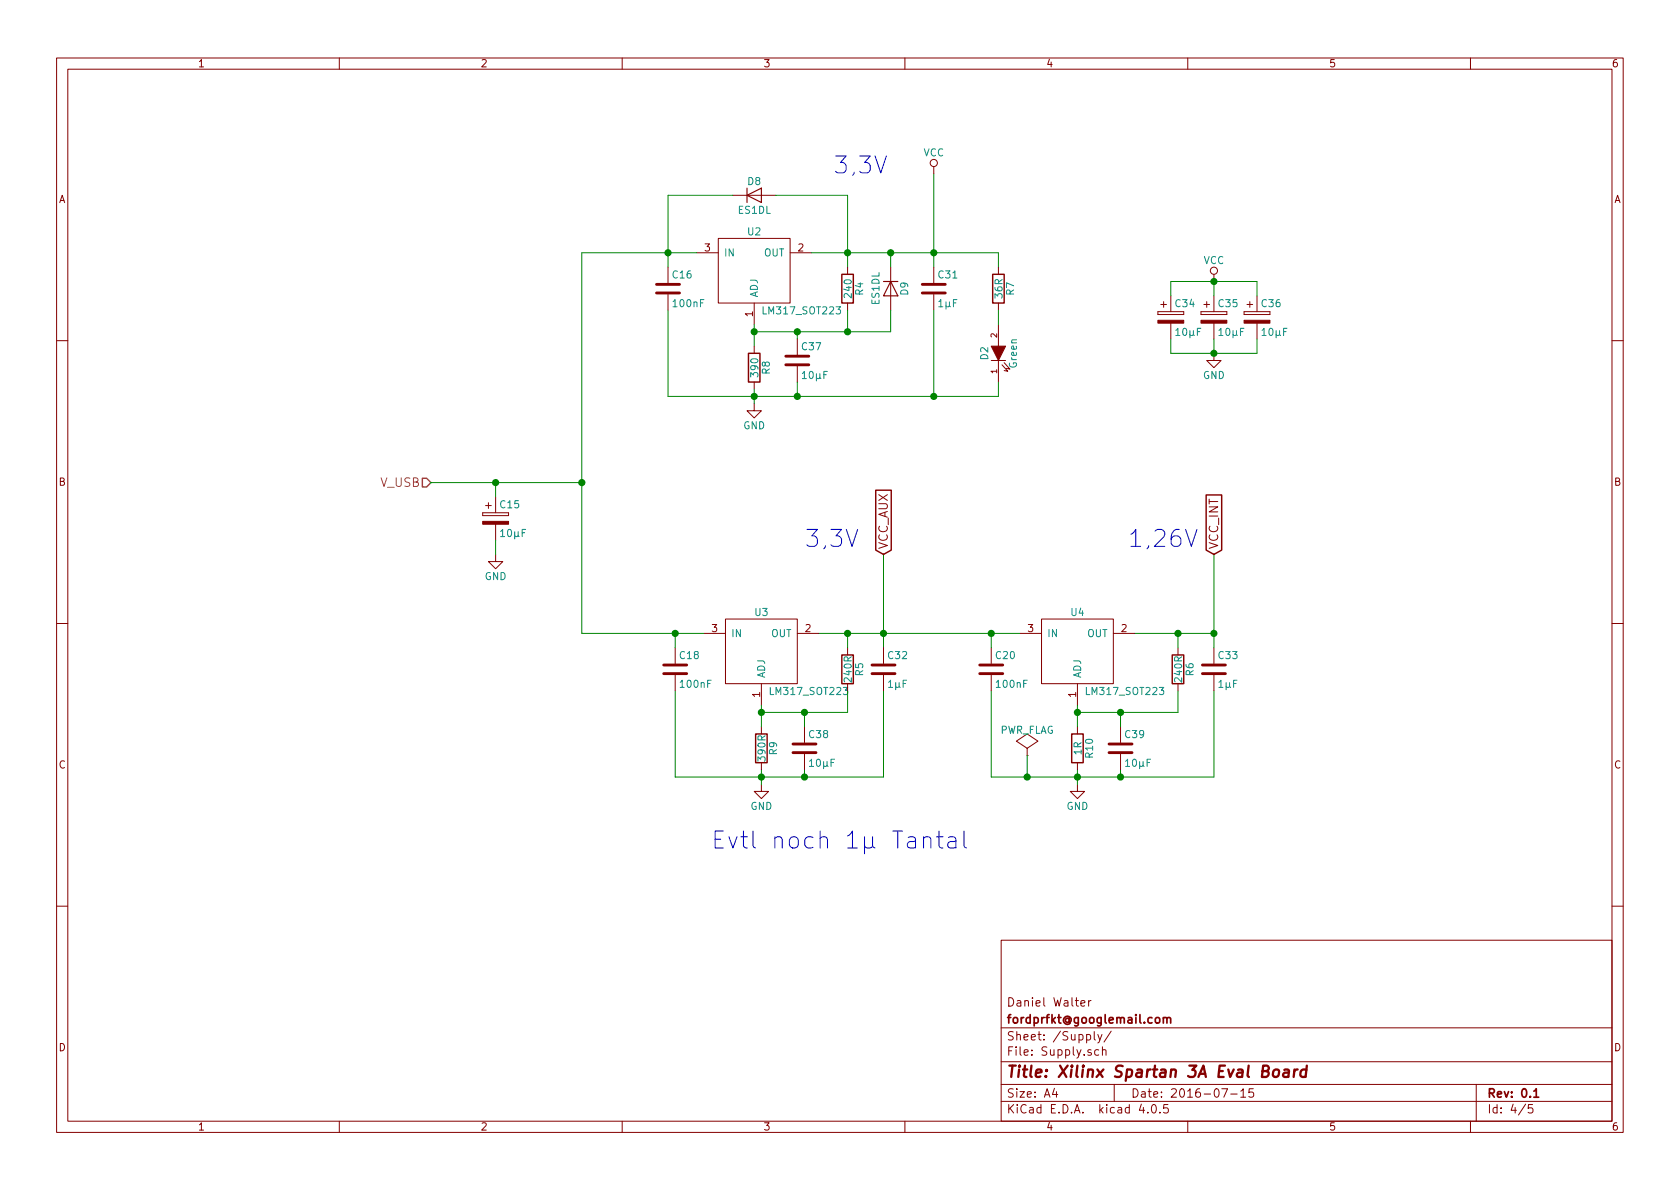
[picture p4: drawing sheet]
EESchema Schematic File Version 2
LIBS:FPGABoard-rescue
LIBS:power
LIBS:device
LIBS:transistors
LIBS:conn
LIBS:linear
LIBS:regul
LIBS:74xx
LIBS:cmos4000
LIBS:adc-dac
LIBS:memory
LIBS:xilinx
LIBS:microcontrollers
LIBS:dsp
LIBS:microchip
LIBS:analog_switches
LIBS:motorola
LIBS:texas
LIBS:intel
LIBS:audio
LIBS:interface
LIBS:digital-audio
LIBS:philips
LIBS:display
LIBS:cypress
LIBS:siliconi
LIBS:opto
LIBS:atmel
LIBS:contrib
LIBS:valves
LIBS:spartan3_fpga
LIBS:w_connectors
LIBS:w_device
LIBS:switches
LIBS:xo-14s
LIBS:oscillator_xo
LIBS:FPGABoard-cache
EELAYER 25 0
EELAYER END
$Descr A4 11693 8268
encoding utf-8
Sheet 4 5
Title "Xilinx Spartan 3A Eval Board"
Date "2016-07-15"
Rev "0.1"
Comp "fordprfkt@googlemail.com"
Comment1 "Daniel Walter"
Comment2 ""
Comment3 ""
Comment4 ""
$EndDescr
$Comp
L LM317_SOT223 U3
U 1 1
P 5300 4550
F 0 "U3" H 5300 4850 50  0000 C CNN
F 1 "LM317_SOT223" H 5350 4300 50  0000 L CNN
F 2 "TO_SOT_Packages_SMD:SOT-223" H 5300 4550 50  0001 C CNN
F 3 "" H 5300 4550 50  0000 C CNN
	1    5300 4550
	1    0    0    -1  
$EndComp
$Comp
L LM317_SOT223 U4
U 1 1
P 7500 4550
F 0 "U4" H 7500 4850 50  0000 C CNN
F 1 "LM317_SOT223" H 7550 4300 50  0000 L CNN
F 2 "TO_SOT_Packages_SMD:SOT-223" H 7500 4550 50  0001 C CNN
F 3 "" H 7500 4550 50  0000 C CNN
	1    7500 4550
	1    0    0    -1  
$EndComp
$Comp
L LM317_SOT223 U2
U 1 1
P 5250 1900
F 0 "U2" H 5250 2200 50  0000 C CNN
F 1 "LM317_SOT223" H 5300 1650 50  0000 L CNN
F 2 "TO_SOT_Packages_SMD:SOT-223" H 5250 1900 50  0001 C CNN
F 3 "" H 5250 1900 50  0000 C CNN
	1    5250 1900
	1    0    0    -1  
$EndComp
$Comp
L C C18
U 1 1
P 4700 4650
F 0 "C18" H 4725 4750 50  0000 L CNN
F 1 "100nF" H 4725 4550 50  0000 L CNN
F 2 "Capacitors_SMD:C_0805_HandSoldering" H 4738 4500 50  0001 C CNN
F 3 "" H 4700 4650 50  0000 C CNN
	1    4700 4650
	1    0    0    -1  
$EndComp
$Comp
L R R5
U 1 1
P 5900 4650
F 0 "R5" V 5980 4650 50  0000 C CNN
F 1 "240R" V 5900 4650 50  0000 C CNN
F 2 "Resistors_SMD:R_0805_HandSoldering" V 5830 4650 50  0001 C CNN
F 3 "" H 5900 4650 50  0000 C CNN
	1    5900 4650
	1    0    0    -1  
$EndComp
$Comp
L R R9
U 1 1
P 5300 5200
F 0 "R9" V 5380 5200 50  0000 C CNN
F 1 "390R" V 5300 5200 50  0000 C CNN
F 2 "Resistors_SMD:R_0805_HandSoldering" V 5230 5200 50  0001 C CNN
F 3 "" H 5300 5200 50  0000 C CNN
	1    5300 5200
	1    0    0    -1  
$EndComp
$Comp
L CP C15
U 1 1
P 3450 3600
F 0 "C15" H 3475 3700 50  0000 L CNN
F 1 "10µF" H 3475 3500 50  0000 L CNN
F 2 "Capacitors_SMD:c_elec_4x5.8" H 3488 3450 50  0001 C CNN
F 3 "" H 3450 3600 50  0000 C CNN
	1    3450 3600
	1    0    0    -1  
$EndComp
$Comp
L GND #PWR036
U 1 1
P 5300 5450
F 0 "#PWR036" H 5300 5200 50  0001 C CNN
F 1 "GND" H 5300 5300 50  0000 C CNN
F 2 "" H 5300 5450 50  0000 C CNN
F 3 "" H 5300 5450 50  0000 C CNN
	1    5300 5450
	1    0    0    -1  
$EndComp
$Comp
L C C20
U 1 1
P 6900 4650
F 0 "C20" H 6925 4750 50  0000 L CNN
F 1 "100nF" H 6925 4550 50  0000 L CNN
F 2 "Capacitors_SMD:C_0805_HandSoldering" H 6938 4500 50  0001 C CNN
F 3 "" H 6900 4650 50  0000 C CNN
	1    6900 4650
	1    0    0    -1  
$EndComp
$Comp
L R R6
U 1 1
P 8200 4650
F 0 "R6" V 8280 4650 50  0000 C CNN
F 1 "240R" V 8200 4650 50  0000 C CNN
F 2 "Resistors_SMD:R_0805_HandSoldering" V 8130 4650 50  0001 C CNN
F 3 "" H 8200 4650 50  0000 C CNN
	1    8200 4650
	1    0    0    -1  
$EndComp
$Comp
L GND #PWR037
U 1 1
P 7500 5450
F 0 "#PWR037" H 7500 5200 50  0001 C CNN
F 1 "GND" H 7500 5300 50  0000 C CNN
F 2 "" H 7500 5450 50  0000 C CNN
F 3 "" H 7500 5450 50  0000 C CNN
	1    7500 5450
	1    0    0    -1  
$EndComp
$Comp
L R R4
U 1 1
P 5900 2000
F 0 "R4" V 5980 2000 50  0000 C CNN
F 1 "240" V 5900 2000 50  0000 C CNN
F 2 "Resistors_SMD:R_0805_HandSoldering" V 5830 2000 50  0001 C CNN
F 3 "" H 5900 2000 50  0000 C CNN
	1    5900 2000
	1    0    0    -1  
$EndComp
$Comp
L R R8
U 1 1
P 5250 2550
F 0 "R8" V 5330 2550 50  0000 C CNN
F 1 "390" V 5250 2550 50  0000 C CNN
F 2 "Resistors_SMD:R_0805_HandSoldering" V 5180 2550 50  0001 C CNN
F 3 "" H 5250 2550 50  0000 C CNN
	1    5250 2550
	1    0    0    -1  
$EndComp
$Comp
L GND #PWR038
U 1 1
P 5250 2800
F 0 "#PWR038" H 5250 2550 50  0001 C CNN
F 1 "GND" H 5250 2650 50  0000 C CNN
F 2 "" H 5250 2800 50  0000 C CNN
F 3 "" H 5250 2800 50  0000 C CNN
	1    5250 2800
	1    0    0    -1  
$EndComp
$Comp
L GND #PWR039
U 1 1
P 3450 3850
F 0 "#PWR039" H 3450 3600 50  0001 C CNN
F 1 "GND" H 3450 3700 50  0000 C CNN
F 2 "" H 3450 3850 50  0000 C CNN
F 3 "" H 3450 3850 50  0000 C CNN
	1    3450 3850
	1    0    0    -1  
$EndComp
$Comp
L R R7
U 1 1
P 6950 2000
F 0 "R7" V 7030 2000 50  0000 C CNN
F 1 "36R" V 6950 2000 50  0000 C CNN
F 2 "Resistors_SMD:R_0805_HandSoldering" V 6880 2000 50  0001 C CNN
F 3 "" H 6950 2000 50  0000 C CNN
	1    6950 2000
	1    0    0    -1  
$EndComp
$Comp
L LED-RESCUE-FPGABoard D2
U 1 1
P 6950 2450
AR Path="/5748E273" Ref="D2"  Part="1" 
AR Path="/5748D701/5748E273" Ref="D2"  Part="1" 
F 0 "D2" H 6950 2550 50  0000 C CNN
F 1 "Green" H 6950 2350 50  0000 C CNN
F 2 "LEDs:LED_0805" H 6950 2450 50  0001 C CNN
F 3 "" H 6950 2450 50  0000 C CNN
	1    6950 2450
	0    -1   -1   0   
$EndComp
$Comp
L R R10
U 1 1
P 7500 5200
F 0 "R10" V 7580 5200 50  0000 C CNN
F 1 "1R" V 7500 5200 50  0000 C CNN
F 2 "Resistors_SMD:R_0805_HandSoldering" V 7430 5200 50  0001 C CNN
F 3 "" H 7500 5200 50  0000 C CNN
	1    7500 5200
	1    0    0    -1  
$EndComp
Wire Wire Line
	5300 4900 5300 5050
Wire Wire Line
	5900 4950 5900 4800
Wire Wire Line
	5300 4950 5900 4950
Connection ~ 5300 4950
Wire Wire Line
	5300 5350 5300 5450
Wire Wire Line
	4700 4800 4700 5400
Wire Wire Line
	4700 5400 6150 5400
Connection ~ 5300 5400
Wire Wire Line
	6150 5400 6150 4800
Wire Wire Line
	8450 5400 8450 4800
Wire Wire Line
	5250 2250 5250 2400
Wire Wire Line
	5250 2700 5250 2800
Wire Wire Line
	5900 2300 5900 2150
Wire Wire Line
	5250 2300 6200 2300
Connection ~ 5250 2300
Wire Wire Line
	6500 2750 6500 2150
Connection ~ 5250 2750
Wire Wire Line
	4650 2150 4650 2750
Wire Wire Line
	6150 3850 6150 4500
Wire Wire Line
	6500 1200 6500 1850
Wire Wire Line
	7500 5350 7500 5450
Wire Wire Line
	7500 4900 7500 5050
Wire Wire Line
	8200 4950 8200 4800
Wire Wire Line
	7500 4950 8200 4950
Connection ~ 7500 4950
Wire Wire Line
	6900 4800 6900 5400
Wire Wire Line
	6900 5400 8450 5400
Connection ~ 7500 5400
Text HLabel 3000 3350 0    60   Input ~ 0
V_USB
Text GLabel 6150 3850 1    60   Input ~ 0
VCC_AUX
Wire Wire Line
	8450 3850 8450 4500
Text GLabel 8450 3850 1    60   Input ~ 0
VCC_INT
$Comp
L VCC #PWR040
U 1 1
P 6500 1200
F 0 "#PWR040" H 6500 1050 50  0001 C CNN
F 1 "VCC" H 6500 1350 50  0000 C CNN
F 2 "" H 6500 1200 50  0000 C CNN
F 3 "" H 6500 1200 50  0000 C CNN
	1    6500 1200
	1    0    0    -1  
$EndComp
$Comp
L C C31
U 1 1
P 6500 2000
F 0 "C31" H 6525 2100 50  0000 L CNN
F 1 "1µF" H 6525 1900 50  0000 L CNN
F 2 "Capacitors_SMD:C_0805_HandSoldering" H 6538 1850 50  0001 C CNN
F 3 "" H 6500 2000 50  0000 C CNN
	1    6500 2000
	1    0    0    -1  
$EndComp
$Comp
L C C32
U 1 1
P 6150 4650
F 0 "C32" H 6175 4750 50  0000 L CNN
F 1 "1µF" H 6175 4550 50  0000 L CNN
F 2 "Capacitors_SMD:C_0805_HandSoldering" H 6188 4500 50  0001 C CNN
F 3 "" H 6150 4650 50  0000 C CNN
	1    6150 4650
	1    0    0    -1  
$EndComp
$Comp
L C C33
U 1 1
P 8450 4650
F 0 "C33" H 8475 4750 50  0000 L CNN
F 1 "1µF" H 8475 4550 50  0000 L CNN
F 2 "Capacitors_SMD:C_0805_HandSoldering" H 8488 4500 50  0001 C CNN
F 3 "" H 8450 4650 50  0000 C CNN
	1    8450 4650
	1    0    0    -1  
$EndComp
$Comp
L CP C34
U 1 1
P 8150 2200
F 0 "C34" H 8175 2300 50  0000 L CNN
F 1 "10µF" H 8175 2100 50  0000 L CNN
F 2 "Capacitors_SMD:c_elec_4x5.8" H 8188 2050 50  0001 C CNN
F 3 "" H 8150 2200 50  0000 C CNN
	1    8150 2200
	1    0    0    -1  
$EndComp
$Comp
L CP C35
U 1 1
P 8450 2200
F 0 "C35" H 8475 2300 50  0000 L CNN
F 1 "10µF" H 8475 2100 50  0000 L CNN
F 2 "Capacitors_SMD:c_elec_4x5.8" H 8488 2050 50  0001 C CNN
F 3 "" H 8450 2200 50  0000 C CNN
	1    8450 2200
	1    0    0    -1  
$EndComp
$Comp
L CP C36
U 1 1
P 8750 2200
F 0 "C36" H 8775 2300 50  0000 L CNN
F 1 "10µF" H 8775 2100 50  0000 L CNN
F 2 "Capacitors_SMD:c_elec_4x5.8" H 8788 2050 50  0001 C CNN
F 3 "" H 8750 2200 50  0000 C CNN
	1    8750 2200
	1    0    0    -1  
$EndComp
$Comp
L VCC #PWR041
U 1 1
P 8450 1950
F 0 "#PWR041" H 8450 1800 50  0001 C CNN
F 1 "VCC" H 8450 2100 50  0000 C CNN
F 2 "" H 8450 1950 50  0000 C CNN
F 3 "" H 8450 1950 50  0000 C CNN
	1    8450 1950
	1    0    0    -1  
$EndComp
$Comp
L GND #PWR042
U 1 1
P 8450 2450
F 0 "#PWR042" H 8450 2200 50  0001 C CNN
F 1 "GND" H 8450 2300 50  0000 C CNN
F 2 "" H 8450 2450 50  0000 C CNN
F 3 "" H 8450 2450 50  0000 C CNN
	1    8450 2450
	1    0    0    -1  
$EndComp
Wire Wire Line
	8150 1950 8750 1950
Wire Wire Line
	8150 1950 8150 2050
Wire Wire Line
	8750 1950 8750 2050
Connection ~ 8450 1950
Wire Wire Line
	8450 2050 8450 1950
Wire Wire Line
	8150 2350 8150 2450
Wire Wire Line
	8150 2450 8750 2450
Wire Wire Line
	8750 2450 8750 2350
Connection ~ 8450 2450
Wire Wire Line
	8450 2350 8450 2450
Wire Wire Line
	3000 3350 4050 3350
Wire Wire Line
	4050 1750 4850 1750
$Comp
L D D8
U 1 1
P 5250 1350
F 0 "D8" H 5250 1450 50  0000 C CNN
F 1 "ES1DL" H 5250 1250 50  0000 C CNN
F 2 "w_smd_diode:sod323" H 5250 1350 50  0001 C CNN
F 3 "" H 5250 1350 50  0000 C CNN
	1    5250 1350
	1    0    0    -1  
$EndComp
Wire Wire Line
	5100 1350 4650 1350
Wire Wire Line
	4650 1350 4650 1850
Wire Wire Line
	5400 1350 5900 1350
$Comp
L C C16
U 1 1
P 4650 2000
F 0 "C16" H 4675 2100 50  0000 L CNN
F 1 "100nF" H 4675 1900 50  0000 L CNN
F 2 "Capacitors_SMD:C_0805_HandSoldering" H 4688 1850 50  0001 C CNN
F 3 "" H 4650 2000 50  0000 C CNN
	1    4650 2000
	1    0    0    -1  
$EndComp
Wire Wire Line
	5900 1350 5900 1850
Connection ~ 4650 1750
Wire Wire Line
	3450 3450 3450 3350
Connection ~ 3450 3350
Connection ~ 5900 1750
Connection ~ 4700 4400
Wire Wire Line
	5700 4400 7100 4400
Connection ~ 6150 4400
Connection ~ 5900 4400
Wire Wire Line
	6900 4500 6900 4400
Connection ~ 6900 4400
Wire Wire Line
	7900 4400 8450 4400
Connection ~ 8450 4400
Wire Wire Line
	8200 4500 8200 4400
Connection ~ 8200 4400
$Comp
L C C38
U 1 1
P 5600 5200
F 0 "C38" H 5625 5300 50  0000 L CNN
F 1 "10µF" H 5625 5100 50  0000 L CNN
F 2 "Capacitors_SMD:C_0805_HandSoldering" H 5638 5050 50  0001 C CNN
F 3 "" H 5600 5200 50  0000 C CNN
	1    5600 5200
	1    0    0    -1  
$EndComp
$Comp
L C C39
U 1 1
P 7800 5200
F 0 "C39" H 7825 5300 50  0000 L CNN
F 1 "10µF" H 7825 5100 50  0000 L CNN
F 2 "Capacitors_SMD:C_0805_HandSoldering" H 7838 5050 50  0001 C CNN
F 3 "" H 7800 5200 50  0000 C CNN
	1    7800 5200
	1    0    0    -1  
$EndComp
Wire Wire Line
	5600 5350 5600 5400
Connection ~ 5600 5400
Wire Wire Line
	5600 5050 5600 4950
Connection ~ 5600 4950
Wire Wire Line
	7800 5350 7800 5400
Connection ~ 7800 5400
Wire Wire Line
	7800 5050 7800 4950
Connection ~ 7800 4950
$Comp
L C C37
U 1 1
P 5550 2500
F 0 "C37" H 5575 2600 50  0000 L CNN
F 1 "10µF" H 5575 2400 50  0000 L CNN
F 2 "Capacitors_SMD:C_0805_HandSoldering" H 5588 2350 50  0001 C CNN
F 3 "" H 5550 2500 50  0000 C CNN
	1    5550 2500
	1    0    0    -1  
$EndComp
Wire Wire Line
	5550 2750 5550 2650
Connection ~ 5550 2750
Wire Wire Line
	5550 2350 5550 2300
Connection ~ 5550 2300
$Comp
L D D9
U 1 1
P 6200 2000
F 0 "D9" H 6200 2100 50  0000 C CNN
F 1 "ES1DL" H 6200 1900 50  0000 C CNN
F 2 "w_smd_diode:sod323" H 6200 2000 50  0001 C CNN
F 3 "" H 6200 2000 50  0000 C CNN
	1    6200 2000
	0    1    1    0   
$EndComp
Wire Wire Line
	6200 1750 6200 1850
Connection ~ 6200 1750
Wire Wire Line
	6200 2300 6200 2150
Connection ~ 5900 2300
Text Notes 5800 1200 0    118  ~ 0
3,3V
Text Notes 5600 3800 0    118  ~ 0
3,3V
Text Notes 7850 3800 0    118  ~ 0
1,26V
Connection ~ 6500 2750
Wire Wire Line
	4050 4400 4900 4400
Wire Wire Line
	6950 1750 6950 1850
Wire Wire Line
	6950 2750 6950 2650
Wire Wire Line
	6950 2250 6950 2150
Wire Wire Line
	4050 1750 4050 4400
Connection ~ 4050 3350
Text Notes 4950 5900 0    118  ~ 0
Evtl noch 1µ Tantal
Wire Wire Line
	5900 4500 5900 4400
Wire Wire Line
	4700 4500 4700 4400
Wire Wire Line
	4650 2750 6950 2750
Wire Wire Line
	5650 1750 6950 1750
Connection ~ 6500 1750
Wire Wire Line
	3450 3850 3450 3750
$Comp
L PWR_FLAG #FLG043
U 1 1
P 7150 5250
F 0 "#FLG043" H 7150 5345 50  0001 C CNN
F 1 "PWR_FLAG" H 7150 5430 50  0000 C CNN
F 2 "" H 7150 5250 50  0000 C CNN
F 3 "" H 7150 5250 50  0000 C CNN
	1    7150 5250
	1    0    0    -1  
$EndComp
Wire Wire Line
	7150 5250 7150 5400
Connection ~ 7150 5400
$EndSCHEMATC
